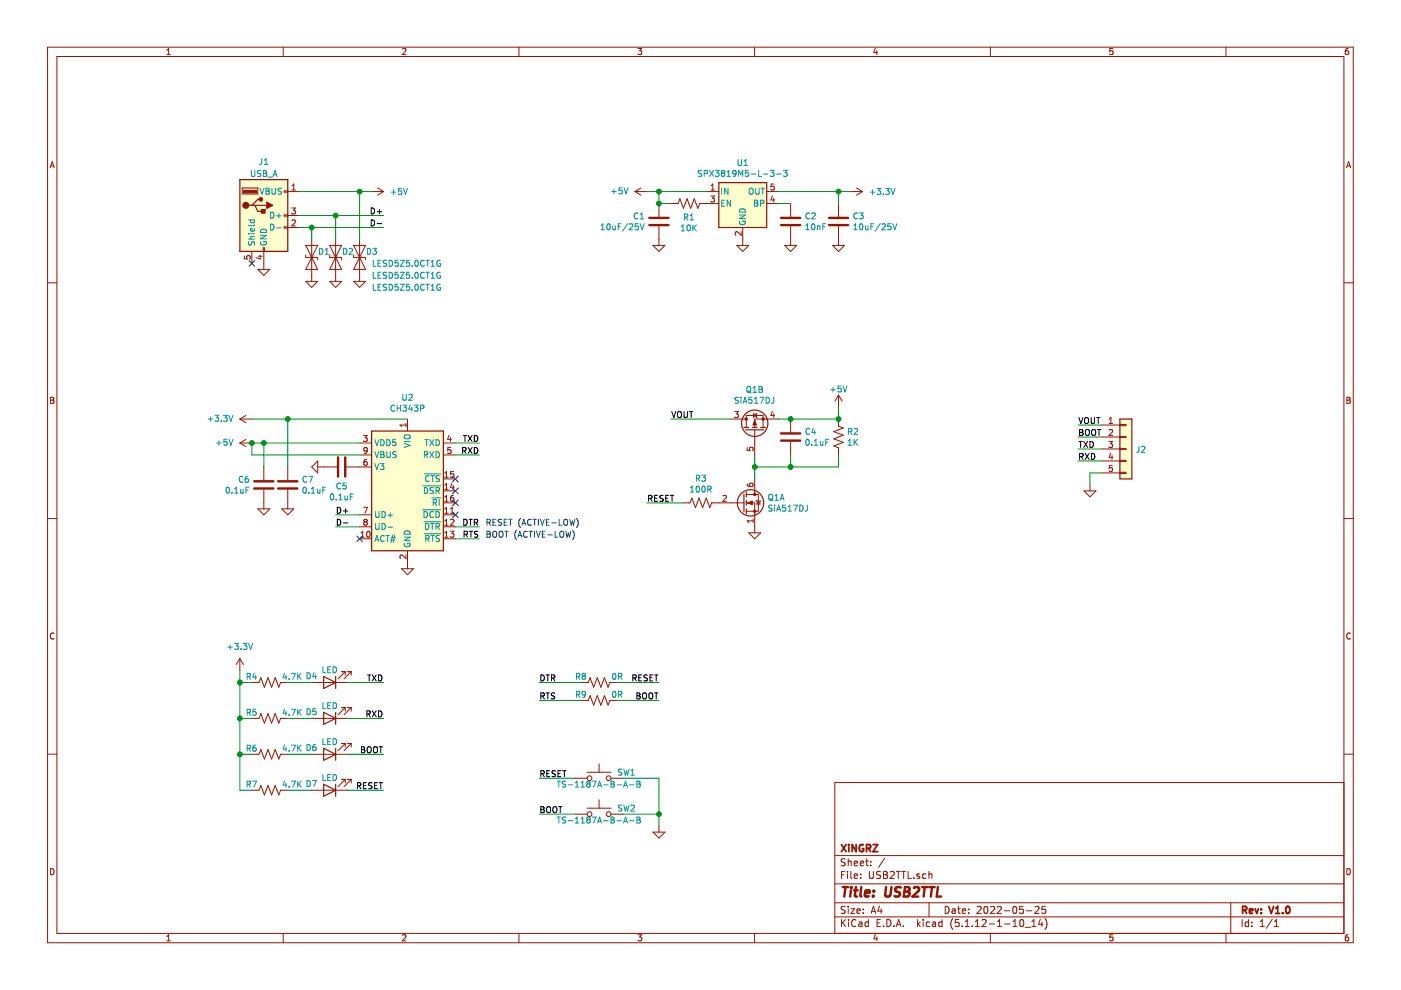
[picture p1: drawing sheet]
EESchema Schematic File Version 4
EELAYER 30 0
EELAYER END
$Descr A4 11693 8268
encoding utf-8
Sheet 1 1
Title "USB2TTL"
Date "2022-05-25"
Rev "V1.0"
Comp "XiNGRZ"
Comment1 ""
Comment2 ""
Comment3 ""
Comment4 ""
$EndDescr
$Comp
L JLC-SMT:CH343P U2
U 1 1
P 3400 4100
F 0 "U2" H 3400 4881 50  0000 C CNN
F 1 "CH343P" H 3400 4790 50  0000 C CNN
F 2 "Package_DFN_QFN:WQFN-16-1EP_3x3mm_P0.5mm_EP1.75x1.75mm" H 3450 3550 50  0001 L CNN
F 3 "https://atta.szlcsc.com/upload/public/pdf/source/20211010/C2846043_7FA705E1F14A2906F6A2AFA45FA28209.pdf?Expires=4070880000&OSSAccessKeyId=LTAIJDIkh7KmGS1H&Signature=dWxsw3PzZQlIgqi7wxgM%2BL8tqnw%3D&response-content-disposition=attachment%3Bfilename%3DC2846043_CH343P_2021-10-10.PDF" H 3050 4900 50  0001 C CNN
F 4 "南京沁恒" H 3400 4100 50  0001 C CNN "Manufacturer"
F 5 "C2846043" H 3400 4100 50  0001 C CNN "PartNumber"
F 6 "JLC-EXT" H 3400 4100 50  0001 C CNN "Source"
	1    3400 4100
	1    0    0    -1  
$EndComp
$Comp
L Connector:USB_A J1
U 1 1
P 2200 1800
F 0 "J1" H 2200 2250 50  0000 C CNN
F 1 "USB_A" H 2200 2150 50  0000 C CNN
F 2 "JLC-SMT:MOLEX_48037-2200" H 2350 1750 50  0001 C CNN
F 3 " ~" H 2350 1750 50  0001 C CNN
F 4 "MOLEX" H 2200 1800 50  0001 C CNN "Manufacturer"
F 5 "C2765195" H 2200 1800 50  0001 C CNN "PartNumber"
F 6 "LCSC" H 2200 1800 50  0001 C CNN "Source"
	1    2200 1800
	1    0    0    -1  
$EndComp
$Comp
L Regulator_Linear:SPX3819M5-L-3-3 U1
U 1 1
P 6200 1700
F 0 "U1" H 6200 2042 50  0000 C CNN
F 1 "SPX3819M5-L-3-3" H 6200 1951 50  0000 C CNN
F 2 "Package_TO_SOT_SMD:SOT-23-5" H 6200 2025 50  0001 C CNN
F 3 "https://www.exar.com/content/document.ashx?id=22106&languageid=1033&type=Datasheet&partnumber=SPX3819&filename=SPX3819.pdf&part=SPX3819" H 6200 1700 50  0001 C CNN
F 4 "EXAR 艾科嘉" H 6200 1700 50  0001 C CNN "Manufacturer"
F 5 "C9055" H 6200 1700 50  0001 C CNN "PartNumber"
F 6 "JLC-REC" H 6200 1700 50  0001 C CNN "Source"
	1    6200 1700
	1    0    0    -1  
$EndComp
$Comp
L Diode:ESD9B5.0ST5G D1
U 1 1
P 2600 2150
F 0 "D1" V 2550 2200 50  0000 L CNN
F 1 "LESD5Z5.0CT1G" V 2650 2650 50  0000 L CNN
F 2 "Diode_SMD:D_SOD-923" H 2600 2150 50  0001 C CNN
F 3 "https://www.onsemi.com/pub/Collateral/ESD9B-D.PDF" H 2600 2150 50  0001 C CNN
F 4 "LRC 乐山无线电" H 2600 2150 50  0001 C CNN "Manufacturer"
F 5 "C136167" H 2600 2150 50  0001 C CNN "PartNumber"
F 6 "JLC-EXT" H 2600 2150 50  0001 C CNN "Source"
	1    2600 2150
	0    1    1    0   
$EndComp
Wire Wire Line
	2500 1900 2600 1900
Wire Wire Line
	2600 1900 2600 2000
$Comp
L Diode:ESD9B5.0ST5G D2
U 1 1
P 2800 2150
F 0 "D2" V 2750 2200 50  0000 L CNN
F 1 "LESD5Z5.0CT1G" V 2950 2450 50  0000 L CNN
F 2 "Diode_SMD:D_SOD-923" H 2800 2150 50  0001 C CNN
F 3 "https://www.onsemi.com/pub/Collateral/ESD9B-D.PDF" H 2800 2150 50  0001 C CNN
F 4 "LRC 乐山无线电" H 2800 2150 50  0001 C CNN "Manufacturer"
F 5 "C136167" H 2800 2150 50  0001 C CNN "PartNumber"
F 6 "JLC-EXT" H 2800 2150 50  0001 C CNN "Source"
	1    2800 2150
	0    1    1    0   
$EndComp
$Comp
L Diode:ESD9B5.0ST5G D3
U 1 1
P 3000 2150
F 0 "D3" V 2950 2200 50  0000 L CNN
F 1 "LESD5Z5.0CT1G" V 3250 2250 50  0000 L CNN
F 2 "Diode_SMD:D_SOD-923" H 3000 2150 50  0001 C CNN
F 3 "https://www.onsemi.com/pub/Collateral/ESD9B-D.PDF" H 3000 2150 50  0001 C CNN
F 4 "LRC 乐山无线电" H 3000 2150 50  0001 C CNN "Manufacturer"
F 5 "C136167" H 3000 2150 50  0001 C CNN "PartNumber"
F 6 "JLC-EXT" H 3000 2150 50  0001 C CNN "Source"
	1    3000 2150
	0    1    1    0   
$EndComp
$Comp
L power:GND #PWR09
U 1 1
P 2600 2300
F 0 "#PWR09" H 2600 2050 50  0001 C CNN
F 1 "GND" H 2605 2127 50  0001 C CNN
F 2 "" H 2600 2300 50  0001 C CNN
F 3 "" H 2600 2300 50  0001 C CNN
	1    2600 2300
	1    0    0    -1  
$EndComp
$Comp
L power:GND #PWR010
U 1 1
P 2800 2300
F 0 "#PWR010" H 2800 2050 50  0001 C CNN
F 1 "GND" H 2805 2127 50  0001 C CNN
F 2 "" H 2800 2300 50  0001 C CNN
F 3 "" H 2800 2300 50  0001 C CNN
	1    2800 2300
	1    0    0    -1  
$EndComp
$Comp
L power:GND #PWR011
U 1 1
P 3000 2300
F 0 "#PWR011" H 3000 2050 50  0001 C CNN
F 1 "GND" H 3005 2127 50  0001 C CNN
F 2 "" H 3000 2300 50  0001 C CNN
F 3 "" H 3000 2300 50  0001 C CNN
	1    3000 2300
	1    0    0    -1  
$EndComp
$Comp
L power:GND #PWR08
U 1 1
P 2200 2200
F 0 "#PWR08" H 2200 1950 50  0001 C CNN
F 1 "GND" H 2205 2027 50  0001 C CNN
F 2 "" H 2200 2200 50  0001 C CNN
F 3 "" H 2200 2200 50  0001 C CNN
	1    2200 2200
	1    0    0    -1  
$EndComp
NoConn ~ 2100 2200
Wire Wire Line
	2800 2000 2800 1800
Wire Wire Line
	2800 1800 2500 1800
Wire Wire Line
	2500 1600 3000 1600
Wire Wire Line
	3000 1600 3000 2000
Connection ~ 3000 1600
Wire Wire Line
	3100 1600 3000 1600
Text Label 3200 1800 2    50   ~ 0
D+
Wire Wire Line
	3200 1800 2800 1800
Connection ~ 2800 1800
Text Label 3200 1900 2    50   ~ 0
D-
Wire Wire Line
	3200 1900 2600 1900
Connection ~ 2600 1900
$Comp
L Device:R_US R1
U 1 1
P 5750 1700
F 0 "R1" V 5863 1700 50  0000 C CNN
F 1 "10K" V 5954 1700 50  0000 C CNN
F 2 "Resistor_SMD:R_0603_1608Metric" V 5790 1690 50  0001 C CNN
F 3 "~" H 5750 1700 50  0001 C CNN
F 4 "UniOhm 台湾厚声" H 5750 1700 50  0001 C CNN "Manufacturer"
F 5 "C25804" H 5750 1700 50  0001 C CNN "PartNumber"
F 6 "JLC" H 5750 1700 50  0001 C CNN "Source"
	1    5750 1700
	0    1    1    0   
$EndComp
$Comp
L Device:C C1
U 1 1
P 5500 1850
F 0 "C1" H 5385 1896 50  0000 R CNN
F 1 "10uF/25V" H 5385 1805 50  0000 R CNN
F 2 "Capacitor_SMD:C_0603_1608Metric" H 5538 1700 50  0001 C CNN
F 3 "~" H 5500 1850 50  0001 C CNN
F 4 "SAMSUNG 三星" H 5500 1850 50  0001 C CNN "Manufacturer"
F 5 "C96446" H 5500 1850 50  0001 C CNN "PartNumber"
F 6 "JLC" H 5500 1850 50  0001 C CNN "Source"
	1    5500 1850
	1    0    0    -1  
$EndComp
Wire Wire Line
	5400 1600 5500 1600
Wire Wire Line
	5500 1600 5500 1700
Connection ~ 5500 1600
Wire Wire Line
	5500 1600 5900 1600
Wire Wire Line
	5600 1700 5500 1700
Connection ~ 5500 1700
$Comp
L power:GND #PWR04
U 1 1
P 5500 2000
F 0 "#PWR04" H 5500 1750 50  0001 C CNN
F 1 "GND" H 5505 1827 50  0001 C CNN
F 2 "" H 5500 2000 50  0001 C CNN
F 3 "" H 5500 2000 50  0001 C CNN
	1    5500 2000
	1    0    0    -1  
$EndComp
$Comp
L power:GND #PWR05
U 1 1
P 6200 2000
F 0 "#PWR05" H 6200 1750 50  0001 C CNN
F 1 "GND" H 6205 1827 50  0001 C CNN
F 2 "" H 6200 2000 50  0001 C CNN
F 3 "" H 6200 2000 50  0001 C CNN
	1    6200 2000
	1    0    0    -1  
$EndComp
$Comp
L Device:C C2
U 1 1
P 6600 1850
F 0 "C2" H 6715 1896 50  0000 L CNN
F 1 "10nF" H 6715 1805 50  0000 L CNN
F 2 "Capacitor_SMD:C_0402_1005Metric" H 6638 1700 50  0001 C CNN
F 3 "~" H 6600 1850 50  0001 C CNN
F 4 "SAMSUNG 三星" H 6600 1850 50  0001 C CNN "Manufacturer"
F 5 "C15195" H 6600 1850 50  0001 C CNN "PartNumber"
F 6 "JLC" H 6600 1850 50  0001 C CNN "Source"
	1    6600 1850
	1    0    0    -1  
$EndComp
$Comp
L Device:C C3
U 1 1
P 7000 1850
F 0 "C3" H 7115 1896 50  0000 L CNN
F 1 "10uF/25V" H 7115 1805 50  0000 L CNN
F 2 "Capacitor_SMD:C_0603_1608Metric" H 7038 1700 50  0001 C CNN
F 3 "~" H 7000 1850 50  0001 C CNN
F 4 "SAMSUNG 三星" H 7000 1850 50  0001 C CNN "Manufacturer"
F 5 "C96446" H 7000 1850 50  0001 C CNN "PartNumber"
F 6 "JLC" H 7000 1850 50  0001 C CNN "Source"
	1    7000 1850
	1    0    0    -1  
$EndComp
$Comp
L power:GND #PWR06
U 1 1
P 6600 2000
F 0 "#PWR06" H 6600 1750 50  0001 C CNN
F 1 "GND" H 6605 1827 50  0001 C CNN
F 2 "" H 6600 2000 50  0001 C CNN
F 3 "" H 6600 2000 50  0001 C CNN
	1    6600 2000
	1    0    0    -1  
$EndComp
$Comp
L power:GND #PWR07
U 1 1
P 7000 2000
F 0 "#PWR07" H 7000 1750 50  0001 C CNN
F 1 "GND" H 7005 1827 50  0001 C CNN
F 2 "" H 7000 2000 50  0001 C CNN
F 3 "" H 7000 2000 50  0001 C CNN
	1    7000 2000
	1    0    0    -1  
$EndComp
Wire Wire Line
	6500 1600 7000 1600
Wire Wire Line
	7000 1600 7000 1700
Wire Wire Line
	6600 1700 6500 1700
Wire Wire Line
	7100 1600 7000 1600
Connection ~ 7000 1600
$Comp
L Device:C C5
U 1 1
P 2850 3900
F 0 "C5" V 3010 3900 50  0000 C CNN
F 1 "0.1uF" V 3101 3900 50  0000 C CNN
F 2 "Capacitor_SMD:C_0402_1005Metric" H 2888 3750 50  0001 C CNN
F 3 "~" H 2850 3900 50  0001 C CNN
F 4 "SAMSUNG 三星" H 2850 3900 50  0001 C CNN "Manufacturer"
F 5 "C1525" H 2850 3900 50  0001 C CNN "PartNumber"
F 6 "JLC" H 2850 3900 50  0001 C CNN "Source"
	1    2850 3900
	0    1    1    0   
$EndComp
$Comp
L power:GND #PWR015
U 1 1
P 2700 3900
F 0 "#PWR015" H 2700 3650 50  0001 C CNN
F 1 "GND" H 2705 3727 50  0001 C CNN
F 2 "" H 2700 3900 50  0001 C CNN
F 3 "" H 2700 3900 50  0001 C CNN
	1    2700 3900
	0    1    1    0   
$EndComp
Text Label 2800 4300 0    50   ~ 0
D+
Wire Wire Line
	2800 4300 3000 4300
Text Label 2800 4400 0    50   ~ 0
D-
NoConn ~ 3000 4500
NoConn ~ 3800 4300
NoConn ~ 3800 4200
NoConn ~ 3800 4100
NoConn ~ 3800 4000
Text Label 4000 3700 2    50   ~ 0
TXD
Wire Wire Line
	4000 3700 3800 3700
Text Label 4000 3800 2    50   ~ 0
RXD
Wire Wire Line
	4000 3800 3800 3800
Text Label 4000 4400 2    50   ~ 0
DTR
Wire Wire Line
	4000 4400 3800 4400
Text Label 4000 4500 2    50   ~ 0
RTS
Wire Wire Line
	4000 4500 3800 4500
$Comp
L power:GND #PWR020
U 1 1
P 3400 4700
F 0 "#PWR020" H 3400 4450 50  0001 C CNN
F 1 "GND" H 3405 4527 50  0001 C CNN
F 2 "" H 3400 4700 50  0001 C CNN
F 3 "" H 3400 4700 50  0001 C CNN
	1    3400 4700
	1    0    0    -1  
$EndComp
$Comp
L Device:C C7
U 1 1
P 2400 4050
F 0 "C7" H 2515 4096 50  0000 L CNN
F 1 "0.1uF" H 2515 4005 50  0000 L CNN
F 2 "Capacitor_SMD:C_0402_1005Metric" H 2438 3900 50  0001 C CNN
F 3 "~" H 2400 4050 50  0001 C CNN
F 4 "SAMSUNG 三星" H 2400 4050 50  0001 C CNN "Manufacturer"
F 5 "C1525" H 2400 4050 50  0001 C CNN "PartNumber"
F 6 "JLC" H 2400 4050 50  0001 C CNN "Source"
	1    2400 4050
	1    0    0    -1  
$EndComp
$Comp
L Device:C C6
U 1 1
P 2200 4050
F 0 "C6" H 2086 4096 50  0000 R CNN
F 1 "0.1uF" H 2086 4005 50  0000 R CNN
F 2 "Capacitor_SMD:C_0402_1005Metric" H 2238 3900 50  0001 C CNN
F 3 "~" H 2200 4050 50  0001 C CNN
F 4 "SAMSUNG 三星" H 2200 4050 50  0001 C CNN "Manufacturer"
F 5 "C1525" H 2200 4050 50  0001 C CNN "PartNumber"
F 6 "JLC" H 2200 4050 50  0001 C CNN "Source"
	1    2200 4050
	1    0    0    -1  
$EndComp
Wire Wire Line
	2200 3900 2200 3700
Wire Wire Line
	2400 3500 2400 3900
Wire Wire Line
	2100 3700 2200 3700
Wire Wire Line
	2800 4400 3000 4400
$Comp
L power:GND #PWR018
U 1 1
P 2400 4200
F 0 "#PWR018" H 2400 3950 50  0001 C CNN
F 1 "GND" H 2405 4027 50  0001 C CNN
F 2 "" H 2400 4200 50  0001 C CNN
F 3 "" H 2400 4200 50  0001 C CNN
	1    2400 4200
	1    0    0    -1  
$EndComp
$Comp
L power:GND #PWR017
U 1 1
P 2200 4200
F 0 "#PWR017" H 2200 3950 50  0001 C CNN
F 1 "GND" H 2205 4027 50  0001 C CNN
F 2 "" H 2200 4200 50  0001 C CNN
F 3 "" H 2200 4200 50  0001 C CNN
	1    2200 4200
	1    0    0    -1  
$EndComp
Connection ~ 2200 3700
Wire Wire Line
	2200 3700 3000 3700
Connection ~ 2400 3500
Wire Wire Line
	2400 3500 3400 3500
Wire Wire Line
	2100 3500 2400 3500
$Comp
L Device:R_US R4
U 1 1
P 2250 5700
F 0 "R4" V 2200 5600 50  0000 R CNN
F 1 "4.7K" V 2200 5800 50  0000 L CNN
F 2 "Resistor_SMD:R_0402_1005Metric" V 2290 5690 50  0001 C CNN
F 3 "~" H 2250 5700 50  0001 C CNN
F 4 "UniOhm 台湾厚声" H 2250 5700 50  0001 C CNN "Manufacturer"
F 5 "C25900" H 2250 5700 50  0001 C CNN "PartNumber"
F 6 "JLC" H 2250 5700 50  0001 C CNN "Source"
	1    2250 5700
	0    1    1    0   
$EndComp
Wire Wire Line
	2000 5700 2100 5700
$Comp
L Device:R_US R5
U 1 1
P 2250 6000
F 0 "R5" V 2200 5900 50  0000 R CNN
F 1 "4.7K" V 2200 6100 50  0000 L CNN
F 2 "Resistor_SMD:R_0402_1005Metric" V 2290 5990 50  0001 C CNN
F 3 "~" H 2250 6000 50  0001 C CNN
F 4 "UniOhm 台湾厚声" H 2250 6000 50  0001 C CNN "Manufacturer"
F 5 "C25900" H 2250 6000 50  0001 C CNN "PartNumber"
F 6 "JLC" H 2250 6000 50  0001 C CNN "Source"
	1    2250 6000
	0    1    1    0   
$EndComp
$Comp
L Device:R_US R6
U 1 1
P 2250 6300
F 0 "R6" V 2200 6200 50  0000 R CNN
F 1 "4.7K" V 2200 6400 50  0000 L CNN
F 2 "Resistor_SMD:R_0402_1005Metric" V 2290 6290 50  0001 C CNN
F 3 "~" H 2250 6300 50  0001 C CNN
F 4 "UniOhm 台湾厚声" H 2250 6300 50  0001 C CNN "Manufacturer"
F 5 "C25900" H 2250 6300 50  0001 C CNN "PartNumber"
F 6 "JLC" H 2250 6300 50  0001 C CNN "Source"
	1    2250 6300
	0    1    1    0   
$EndComp
$Comp
L Device:R_US R7
U 1 1
P 2250 6600
F 0 "R7" V 2200 6500 50  0000 R CNN
F 1 "4.7K" V 2200 6700 50  0000 L CNN
F 2 "Resistor_SMD:R_0402_1005Metric" V 2290 6590 50  0001 C CNN
F 3 "~" H 2250 6600 50  0001 C CNN
F 4 "UniOhm 台湾厚声" H 2250 6600 50  0001 C CNN "Manufacturer"
F 5 "C25900" H 2250 6600 50  0001 C CNN "PartNumber"
F 6 "JLC" H 2250 6600 50  0001 C CNN "Source"
	1    2250 6600
	0    1    1    0   
$EndComp
Wire Wire Line
	2000 5700 2000 6000
Wire Wire Line
	2000 6000 2100 6000
Wire Wire Line
	2000 6000 2000 6300
Wire Wire Line
	2000 6300 2100 6300
Connection ~ 2000 6000
Wire Wire Line
	2000 6300 2000 6600
Wire Wire Line
	2000 6600 2100 6600
Connection ~ 2000 6300
Wire Wire Line
	2000 5600 2000 5700
Connection ~ 2000 5700
$Comp
L power:+3.3V #PWR021
U 1 1
P 2000 5600
F 0 "#PWR021" H 2000 5450 50  0001 C CNN
F 1 "+3.3V" H 2000 5800 50  0000 C CNN
F 2 "" H 2000 5600 50  0001 C CNN
F 3 "" H 2000 5600 50  0001 C CNN
	1    2000 5600
	1    0    0    -1  
$EndComp
$Comp
L power:+5V #PWR014
U 1 1
P 2100 3700
F 0 "#PWR014" H 2100 3550 50  0001 C CNN
F 1 "+5V" V 2100 3850 50  0000 L CNN
F 2 "" H 2100 3700 50  0001 C CNN
F 3 "" H 2100 3700 50  0001 C CNN
	1    2100 3700
	0    -1   -1   0   
$EndComp
$Comp
L power:+5V #PWR02
U 1 1
P 5400 1600
F 0 "#PWR02" H 5400 1450 50  0001 C CNN
F 1 "+5V" V 5400 1750 50  0000 L CNN
F 2 "" H 5400 1600 50  0001 C CNN
F 3 "" H 5400 1600 50  0001 C CNN
	1    5400 1600
	0    -1   -1   0   
$EndComp
$Comp
L power:+3.3V #PWR013
U 1 1
P 2100 3500
F 0 "#PWR013" H 2100 3350 50  0001 C CNN
F 1 "+3.3V" V 2100 3650 50  0000 L CNN
F 2 "" H 2100 3500 50  0001 C CNN
F 3 "" H 2100 3500 50  0001 C CNN
	1    2100 3500
	0    -1   -1   0   
$EndComp
$Comp
L power:+3.3V #PWR03
U 1 1
P 7100 1600
F 0 "#PWR03" H 7100 1450 50  0001 C CNN
F 1 "+3.3V" V 7100 1750 50  0000 L CNN
F 2 "" H 7100 1600 50  0001 C CNN
F 3 "" H 7100 1600 50  0001 C CNN
	1    7100 1600
	0    1    1    0   
$EndComp
$Comp
L power:+5V #PWR01
U 1 1
P 3100 1600
F 0 "#PWR01" H 3100 1450 50  0001 C CNN
F 1 "+5V" V 3100 1750 50  0000 L CNN
F 2 "" H 3100 1600 50  0001 C CNN
F 3 "" H 3100 1600 50  0001 C CNN
	1    3100 1600
	0    1    1    0   
$EndComp
Wire Wire Line
	3000 3800 2100 3800
Wire Wire Line
	2100 3800 2100 3700
Connection ~ 2100 3700
$Comp
L power:GND #PWR016
U 1 1
P 9100 4050
F 0 "#PWR016" H 9100 3800 50  0001 C CNN
F 1 "GND" H 9105 3877 50  0001 C CNN
F 2 "" H 9100 4050 50  0001 C CNN
F 3 "" H 9100 4050 50  0001 C CNN
	1    9100 4050
	1    0    0    -1  
$EndComp
Wire Wire Line
	9100 4050 9100 3950
Wire Wire Line
	9100 3950 9200 3950
Text Label 9000 3850 0    50   ~ 0
RXD
Wire Wire Line
	9000 3850 9200 3850
Text Label 9000 3750 0    50   ~ 0
TXD
Wire Wire Line
	9000 3750 9200 3750
Text Label 9000 3650 0    50   ~ 0
BOOT
Wire Wire Line
	9000 3650 9200 3650
Wire Wire Line
	2400 6600 2600 6600
Wire Wire Line
	2600 6300 2400 6300
Wire Wire Line
	2400 6000 2600 6000
Wire Wire Line
	2600 5700 2400 5700
Wire Wire Line
	3200 6300 2900 6300
Text Label 3200 6300 2    50   ~ 0
BOOT
Wire Wire Line
	3200 6600 2900 6600
Text Label 3200 6600 2    50   ~ 0
RESET
Wire Wire Line
	3200 6000 2900 6000
Text Label 3200 6000 2    50   ~ 0
RXD
$Comp
L Device:LED D7
U 1 1
P 2750 6600
F 0 "D7" H 2850 6550 50  0000 L CNN
F 1 "LED" H 2750 6500 50  0000 C CNN
F 2 "LED_SMD:LED_0603_1608Metric" H 2750 6600 50  0001 C CNN
F 3 "~" H 2750 6600 50  0001 C CNN
	1    2750 6600
	-1   0    0    1   
$EndComp
$Comp
L Device:LED D6
U 1 1
P 2750 6300
F 0 "D6" H 2850 6250 50  0000 L CNN
F 1 "LED" H 2750 6200 50  0000 C CNN
F 2 "LED_SMD:LED_0603_1608Metric" H 2750 6300 50  0001 C CNN
F 3 "~" H 2750 6300 50  0001 C CNN
	1    2750 6300
	-1   0    0    1   
$EndComp
$Comp
L Device:LED D5
U 1 1
P 2750 6000
F 0 "D5" H 2850 5950 50  0000 L CNN
F 1 "LED" H 2750 5900 50  0000 C CNN
F 2 "LED_SMD:LED_0603_1608Metric" H 2750 6000 50  0001 C CNN
F 3 "~" H 2750 6000 50  0001 C CNN
	1    2750 6000
	-1   0    0    1   
$EndComp
Wire Wire Line
	3200 5700 2900 5700
Text Label 3200 5700 2    50   ~ 0
TXD
$Comp
L Device:LED D4
U 1 1
P 2750 5700
F 0 "D4" H 2850 5650 50  0000 L CNN
F 1 "LED" H 2750 5600 50  0000 C CNN
F 2 "LED_SMD:LED_0603_1608Metric" H 2750 5700 50  0001 C CNN
F 3 "~" H 2750 5700 50  0001 C CNN
	1    2750 5700
	-1   0    0    1   
$EndComp
Text Notes 4050 4400 0    50   ~ 0
RESET (ACTIVE-LOW)
Text Notes 4050 4500 0    50   ~ 0
BOOT (ACTIVE-LOW)
Text Label 9000 3550 0    50   ~ 0
VOUT
Wire Wire Line
	9000 3550 9200 3550
$Comp
L Connector_Generic:Conn_01x05 J2
U 1 1
P 9400 3750
F 0 "J2" H 9480 3746 50  0000 L CNN
F 1 "Conn_01x05" H 9480 3701 50  0001 L CNN
F 2 "JLC-SMT:PinHeader_1x05_P2.54mm_Horizontal_SMD" H 9400 3750 50  0001 C CNN
F 3 "~" H 9400 3750 50  0001 C CNN
	1    9400 3750
	1    0    0    -1  
$EndComp
$Comp
L JLC-SMT:SiA517DJ Q1
U 2 1
P 6300 3600
F 0 "Q1" V 6642 3600 50  0000 C CNN
F 1 "SiA517DJ" V 6551 3600 50  0000 C CNN
F 2 "JLC-SMT:Vishay_PowerPAK_SC70-6L_Dual" H 6500 3525 50  0001 L CNN
F 3 "" H 6400 3600 50  0001 L CNN
F 4 "VISHAY(威世)" H 6300 3600 50  0001 C CNN "Manufacturer"
F 5 "C469328" H 6300 3600 50  0001 C CNN "PartNumber"
F 6 "JLC-EXT" H 6300 3600 50  0001 C CNN "Source"
	2    6300 3600
	0    -1   -1   0   
$EndComp
$Comp
L JLC-SMT:SiA517DJ Q1
U 1 1
P 6200 4200
F 0 "Q1" H 6405 4246 50  0000 L CNN
F 1 "SiA517DJ" H 6405 4155 50  0000 L CNN
F 2 "JLC-SMT:Vishay_PowerPAK_SC70-6L_Dual" H 6400 4125 50  0001 L CNN
F 3 "" H 6300 4200 50  0001 L CNN
F 4 "VISHAY(威世)" H 6200 4200 50  0001 C CNN "Manufacturer"
F 5 "C469328" H 6200 4200 50  0001 C CNN "PartNumber"
F 6 "JLC-EXT" H 6200 4200 50  0001 C CNN "Source"
	1    6200 4200
	1    0    0    -1  
$EndComp
$Comp
L power:+5V #PWR012
U 1 1
P 7000 3400
F 0 "#PWR012" H 7000 3250 50  0001 C CNN
F 1 "+5V" H 7000 3550 50  0000 C CNN
F 2 "" H 7000 3400 50  0001 C CNN
F 3 "" H 7000 3400 50  0001 C CNN
	1    7000 3400
	1    0    0    -1  
$EndComp
$Comp
L Device:C C4
U 1 1
P 6600 3650
F 0 "C4" H 6715 3696 50  0000 L CNN
F 1 "0.1uF" H 6715 3605 50  0000 L CNN
F 2 "Capacitor_SMD:C_0402_1005Metric" H 6638 3500 50  0001 C CNN
F 3 "~" H 6600 3650 50  0001 C CNN
F 4 "SAMSUNG 三星" H 6600 3650 50  0001 C CNN "Manufacturer"
F 5 "C1525" H 6600 3650 50  0001 C CNN "PartNumber"
F 6 "JLC" H 6600 3650 50  0001 C CNN "Source"
	1    6600 3650
	1    0    0    -1  
$EndComp
$Comp
L Device:R_US R2
U 1 1
P 7000 3650
F 0 "R2" H 7068 3696 50  0000 L CNN
F 1 "1K" H 7068 3605 50  0000 L CNN
F 2 "Resistor_SMD:R_0402_1005Metric" V 7040 3640 50  0001 C CNN
F 3 "~" H 7000 3650 50  0001 C CNN
F 4 "UniOhm 台湾厚声" H 7000 3650 50  0001 C CNN "Manufacturer"
F 5 "C11702" H 7000 3650 50  0001 C CNN "PartNumber"
F 6 "JLC" H 7000 3650 50  0001 C CNN "Source"
	1    7000 3650
	1    0    0    -1  
$EndComp
Wire Wire Line
	7000 3900 6600 3900
Wire Wire Line
	6300 3900 6300 3800
Connection ~ 6600 3900
Wire Wire Line
	6600 3900 6300 3900
Text Label 5600 3500 0    50   ~ 0
VOUT
Wire Wire Line
	5600 3500 6100 3500
$Comp
L power:GND #PWR019
U 1 1
P 6300 4400
F 0 "#PWR019" H 6300 4150 50  0001 C CNN
F 1 "GND" H 6305 4227 50  0001 C CNN
F 2 "" H 6300 4400 50  0001 C CNN
F 3 "" H 6300 4400 50  0001 C CNN
	1    6300 4400
	1    0    0    -1  
$EndComp
$Comp
L Device:R_US R3
U 1 1
P 5850 4200
F 0 "R3" V 5645 4200 50  0000 C CNN
F 1 "100R" V 5736 4200 50  0000 C CNN
F 2 "Resistor_SMD:R_0402_1005Metric" V 5890 4190 50  0001 C CNN
F 3 "~" H 5850 4200 50  0001 C CNN
F 4 "UniOhm 台湾厚声" H 5850 4200 50  0001 C CNN "Manufacturer"
F 5 "C25076" H 5850 4200 50  0001 C CNN "PartNumber"
F 6 "JLC" H 5850 4200 50  0001 C CNN "Source"
	1    5850 4200
	0    1    1    0   
$EndComp
Text Label 5400 4200 0    50   ~ 0
RESET
Wire Wire Line
	5400 4200 5700 4200
Wire Wire Line
	6300 4000 6300 3900
Connection ~ 6300 3900
Wire Wire Line
	6500 3500 6600 3500
Connection ~ 6600 3500
Wire Wire Line
	6600 3500 7000 3500
Wire Wire Line
	6600 3800 6600 3900
Connection ~ 7000 3500
Wire Wire Line
	7000 3800 7000 3900
Wire Wire Line
	7000 3400 7000 3500
$Comp
L Device:R_US R8
U 1 1
P 5000 5700
F 0 "R8" V 4950 5600 50  0000 R CNN
F 1 "0R" V 4950 5800 50  0000 L CNN
F 2 "Resistor_SMD:R_0402_1005Metric" V 5040 5690 50  0001 C CNN
F 3 "~" H 5000 5700 50  0001 C CNN
F 4 "UniOhm 台湾厚声" H 5000 5700 50  0001 C CNN "Manufacturer"
F 5 "C17168" H 5000 5700 50  0001 C CNN "PartNumber"
F 6 "JLC" H 5000 5700 50  0001 C CNN "Source"
	1    5000 5700
	0    1    1    0   
$EndComp
Text Label 4500 5700 0    50   ~ 0
DTR
Text Label 5500 5700 2    50   ~ 0
RESET
Wire Wire Line
	5500 5700 5150 5700
Wire Wire Line
	4850 5700 4500 5700
$Comp
L Device:R_US R9
U 1 1
P 5000 5850
F 0 "R9" V 4950 5750 50  0000 R CNN
F 1 "0R" V 4950 5950 50  0000 L CNN
F 2 "Resistor_SMD:R_0402_1005Metric" V 5040 5840 50  0001 C CNN
F 3 "~" H 5000 5850 50  0001 C CNN
F 4 "UniOhm 台湾厚声" H 5000 5850 50  0001 C CNN "Manufacturer"
F 5 "C17168" H 5000 5850 50  0001 C CNN "PartNumber"
F 6 "JLC" H 5000 5850 50  0001 C CNN "Source"
	1    5000 5850
	0    1    1    0   
$EndComp
Text Label 4500 5850 0    50   ~ 0
RTS
Wire Wire Line
	4500 5850 4850 5850
Text Label 5500 5850 2    50   ~ 0
BOOT
Wire Wire Line
	5500 5850 5150 5850
$Comp
L Switch:SW_Push SW1
U 1 1
P 5000 6500
F 0 "SW1" H 5150 6550 50  0000 L CNN
F 1 "TS-1187A-B-A-B" H 5000 6450 50  0000 C CNN
F 2 "JLC-SMT:XKB_TS-1187A-B-A-B" H 5000 6700 50  0001 C CNN
F 3 "~" H 5000 6700 50  0001 C CNN
F 4 "C318884" H 5000 6500 50  0001 C CNN "PartNumber"
F 5 "JLC" H 5000 6500 50  0001 C CNN "Source"
F 6 "XKB 星坤" H 5000 6500 50  0001 C CNN "Manufacturer"
	1    5000 6500
	1    0    0    -1  
$EndComp
Text Label 4500 6500 0    50   ~ 0
RESET
Wire Wire Line
	4500 6500 4800 6500
$Comp
L power:GND #PWR022
U 1 1
P 5500 6900
F 0 "#PWR022" H 5500 6650 50  0001 C CNN
F 1 "GND" H 5505 6727 50  0001 C CNN
F 2 "" H 5500 6900 50  0001 C CNN
F 3 "" H 5500 6900 50  0001 C CNN
	1    5500 6900
	1    0    0    -1  
$EndComp
Wire Wire Line
	5500 6500 5200 6500
$Comp
L Switch:SW_Push SW2
U 1 1
P 5000 6800
F 0 "SW2" H 5150 6850 50  0000 L CNN
F 1 "TS-1187A-B-A-B" H 5000 6750 50  0000 C CNN
F 2 "JLC-SMT:XKB_TS-1187A-B-A-B" H 5000 7000 50  0001 C CNN
F 3 "~" H 5000 7000 50  0001 C CNN
F 4 "C318884" H 5000 6800 50  0001 C CNN "PartNumber"
F 5 "JLC" H 5000 6800 50  0001 C CNN "Source"
F 6 "XKB 星坤" H 5000 6800 50  0001 C CNN "Manufacturer"
	1    5000 6800
	1    0    0    -1  
$EndComp
Wire Wire Line
	5200 6800 5500 6800
Wire Wire Line
	5500 6800 5500 6900
Wire Wire Line
	5500 6500 5500 6800
Connection ~ 5500 6800
Text Label 4500 6800 0    50   ~ 0
BOOT
Wire Wire Line
	4500 6800 4800 6800
$EndSCHEMATC
